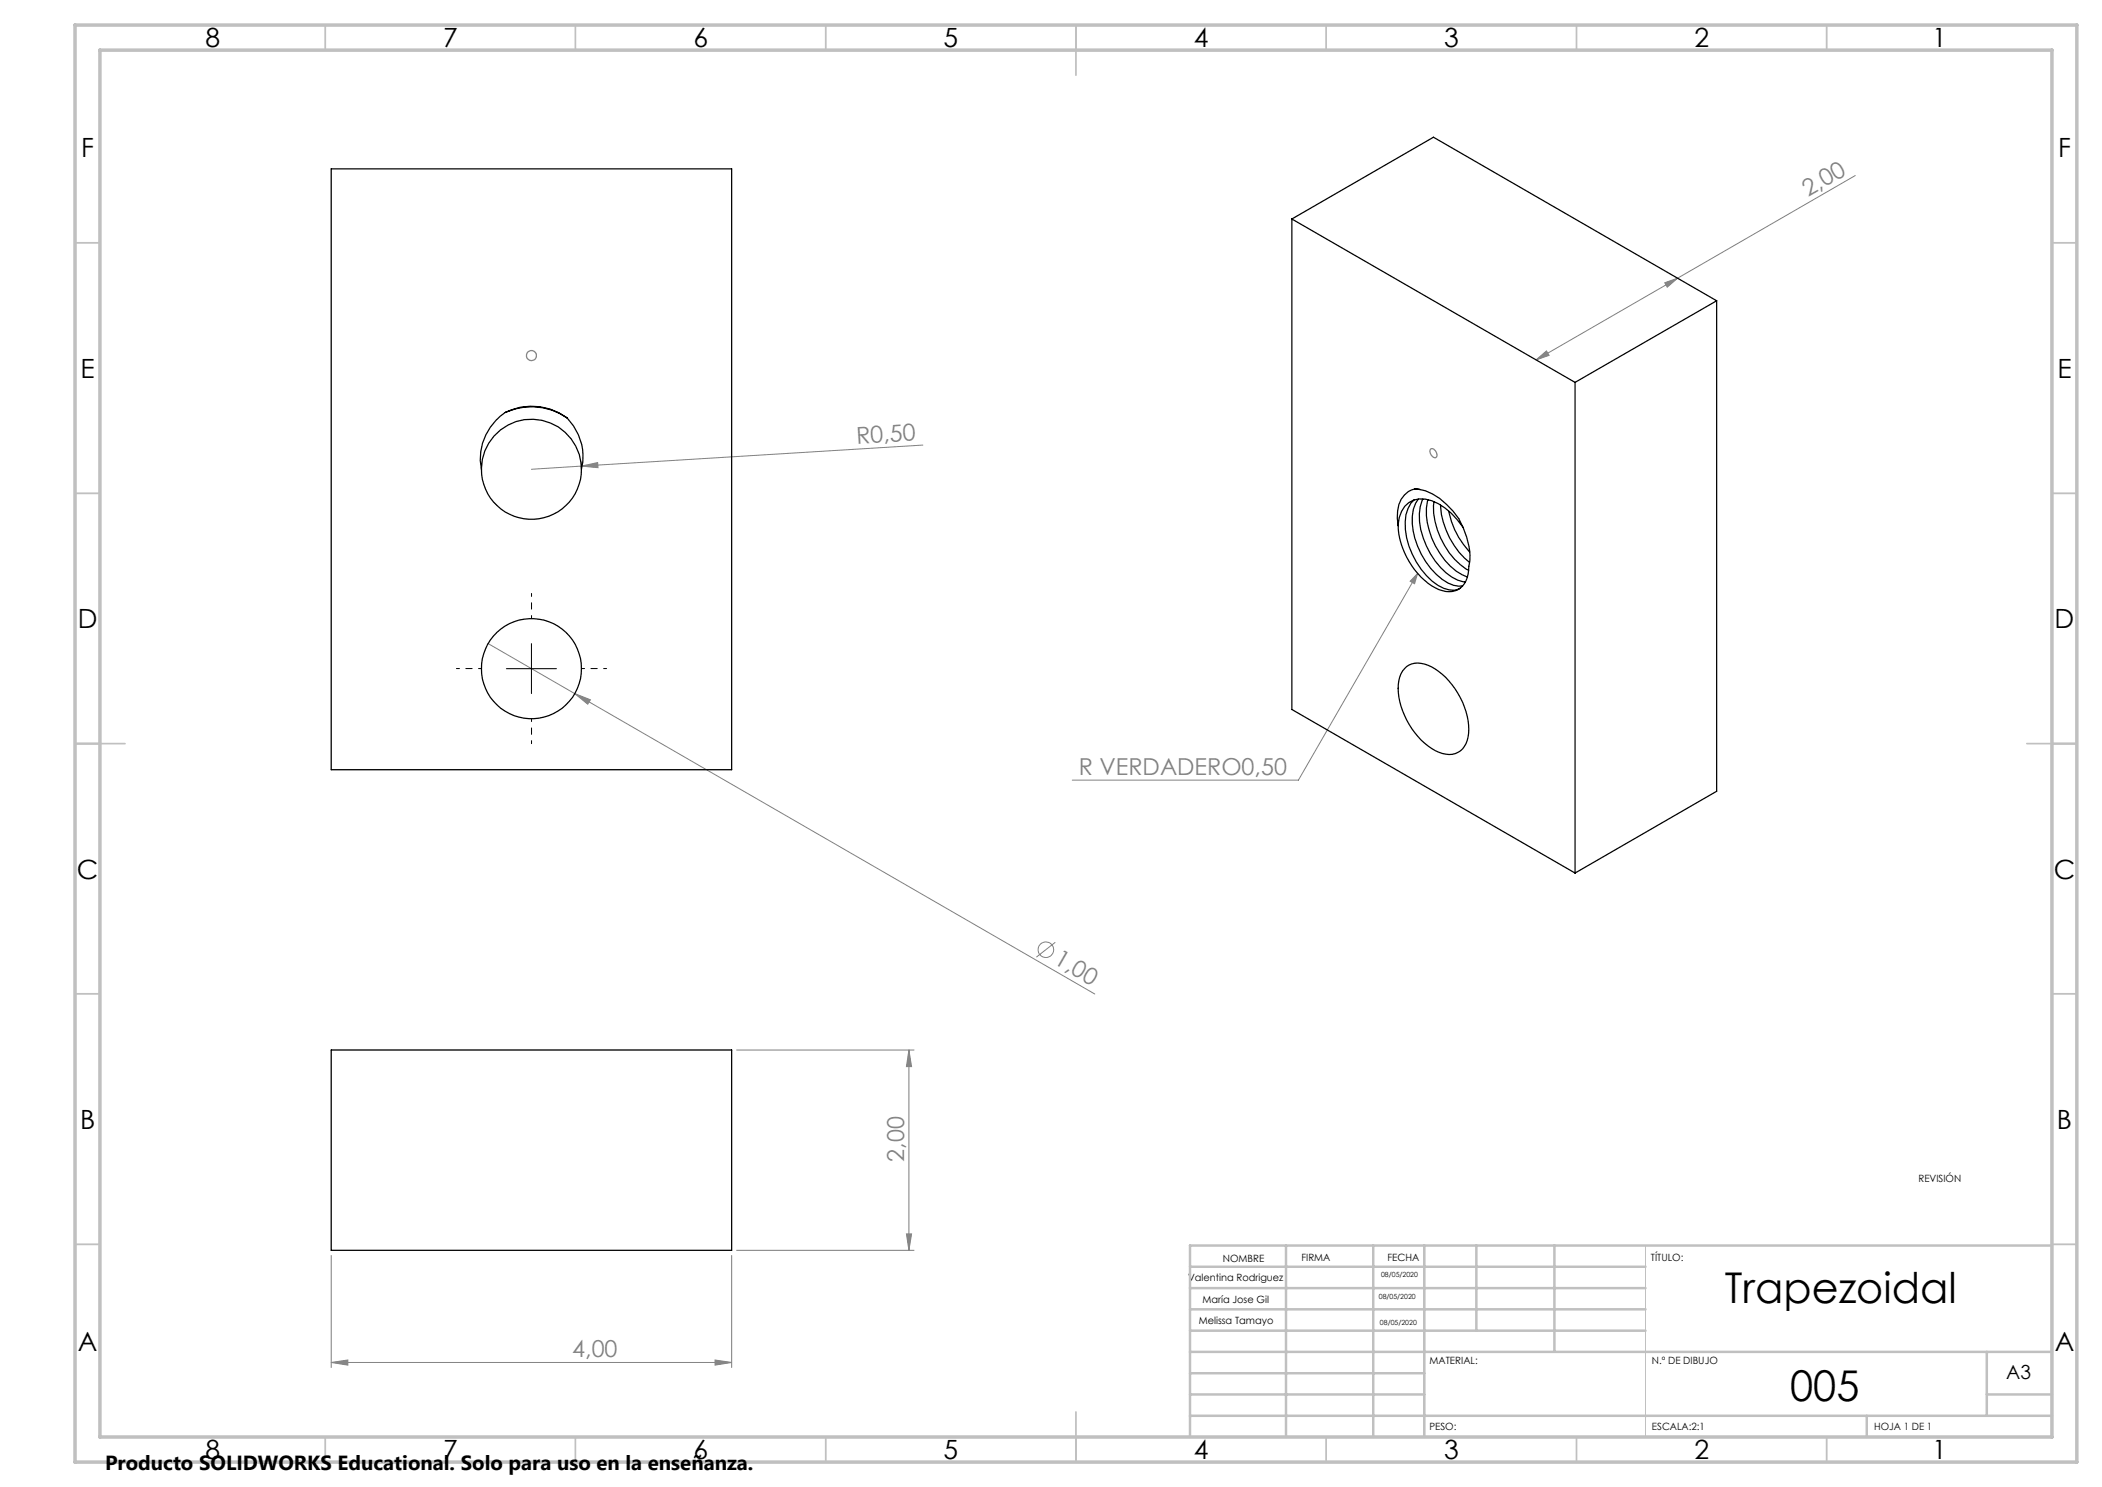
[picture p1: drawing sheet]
<svg xmlns="http://www.w3.org/2000/svg" width="420mm" height="297mm" viewBox="0 0 420 297" stroke-linecap="round" stroke-linejoin="round" font-family="sans-serif">
<g fill="none" stroke="#808080" stroke-width=".2">
<path d="M370.7 35.1l-35.5 20.5M332.6 56.5l2.6-.9-2.1 1.8zM335.2 55.6l-28.3 16.3M306.9 71.9l2.1-1.8 .5 .9zM116.1 92.1v.6M116.2 93.1l3.2-.7 .1 1zM184.4 88.9l-78.2 4.8M283.2 114.5l-.6 2.1-.8-.5zM283.2 114.5l-23.8 41.3h-45.2M97.5 128.5l121.3 70M114.8 138.5l3.2 1.3-.6 .8zM210.9 188.2l-3.8 3"/>
<path d="M147.2 209.7h35.4M181.6 209.7l.5 3.3h-1zM181.6 209.7v40M66.2 250.8v22.4M146.2 250.8v22.4M147.2 249.7h35.4M181.1 246.4h1l-.5 3.3zM66.2 272.1l3.3-.5v1.1zM66.2 272.1h80M142.9 271.6l3.3 .5-3.3 .6z"/>
<circle cx="209" cy="189.7" r="1.55"/>
</g>
<g fill="none" stroke="#808080" stroke-width=".25">
<path d="M285.9 89.7a1.11 1.11 0 0 1 1 .5 1.11 1.11 0 0 1 0 1.2 1.19 1.19 0 0 1-1-1.7z"/>
<circle cx="106.2" cy="71" r="1.01"/>
</g>
<path d="M328.8 248.8v38.2" fill="none" stroke="#c0c0c0" stroke-width=".2"/>
<g fill="none" stroke="#c0c0c0" stroke-width=".35">
<path d="M65 5v5M115 5v5M165 5v5M215 5v10M265 5v5M315 5v5M365 5v5M15 48.5h5M410 48.5h5M15 98.5h5M410 98.5h5M15 148.5h10"/>
<path d="M405 148.5h10M15 198.5h5M410 198.5h5M15 248.5h5M410 248.5h5M65 287v5M115 287v5M165 287v5M215 282v10M265 287v5M315 287v5M365 287v5"/>
</g>
<g fill="none" stroke="#c0c0c0" stroke-width=".5">
<path d="M237.8 257.3h91M237.8 253h91M257 248.8v38.2M274.4 248.8v38.2M284.6 248.8v38.2M295 248.8v17M310.6 248.8v21.2M410 248.8h-172.2v38.2M237.8 265.8h91M237.8 261.5h91M237.8 278.5h46.8M237.8 274.3h46.8"/>
<path d="M237.8 270h172.2M397 278.5h13M397 270v12.8M237.8 282.8h172.2M373 282.8v4.2"/>
</g>
<path d="M15 5h400v287h-400zM20 10h390v277h-390z" fill="none" stroke="#c0c0c0" stroke-width=".7"/>
<path d="M96.2 133.5h-5M106.2 123.5v-5M116.2 133.5h5M106.2 143.5v5" fill="none" stroke="#000" stroke-width=".2" stroke-dasharray="15.2 1.3 1.3 1.3" stroke-dashoffset="14.6"/>
<path d="M101.2 133.6h10M106.2 128.5v10" fill="none" stroke="#000" stroke-width=".2"/>
<g fill="#808080">
<path d="M116.2 93.1l3.2-.7 .1 1z"/>
<path d="M114.8 138.5l3.2 1.3-.6 .8z"/>
<path d="M66.2 272.1l3.3-.5v1.1zM142.9 271.6l3.3 .5-3.3 .6zM283.2 114.5l-1.4 1.6 .8 .5z"/>
<path d="M306.9 71.9l2.1-1.8 .5 .9zM332.6 56.5l2.6-.9-2.1 1.8z"/>
<path d="M181.6 209.7l.5 3.3h-1zM181.1 246.4h1l-.5 3.3z"/>
</g>
<g fill="none" stroke="#000" stroke-width=".25">
<path d="M66.2 33.7h80v120h-80zM258.1 43.7v98l56.6 32.7M258.1 43.7l56.6 32.7M258.1 43.7l28.3-16.3 56.6 32.7M314.7 76.4v98M343 60.1v97.9l-28.3 16.4M343 60.1l-28.3 16.3M101 82.4a11.1 11.1 0 0 0-4.8 11.3M101 82.4a12.5 12.5 0 0 1 12.3 1.1M101 82.4a11.9 11.9 0 0 1 12.3 1.1 10.8 10.8 0 0 1 2.9 10.2 10 10 0 0 1-10 10 10 10 0 0 1-10-10M116.1 93.6a10 10 0 0 0-10-9.9 10 10 0 0 0-9.9 10M282.5 99.9a5.9 5.9 0 0 0-1.7 4.3 15.6 15.6 0 0 0 6.5 12.7 4.3 4.3 0 0 0 4.4 .6"/>
<path d="M282.7 97.6a9.2 9.2 0 0 1 6.3 3.1 14.3 14.3 0 0 1 4.4 13.2 4.2 4.2 0 0 1-3.2 4.2 7.1 7.1 0 0 1-5.5-2.2 15.8 15.8 0 0 1-5.3-10.9M282.7 97.6a4.7 4.7 0 0 0-3.4 4.5l-.1 1.4 .2 1.5M282.7 97.6l1.1 .2M283.4 99.7a9 9 0 0 0-.7 7.8 15.4 15.4 0 0 0 6.6 8.9l1.1 .5 1.1 .2 .7-.1M284.3 99.7a10.1 10.1 0 0 0 .1 7.8 14.3 14.3 0 0 0 6.9 8.4l1.5 .3M285.3 99.8a11.2 11.2 0 0 0 .8 7.7 14.2 14.2 0 0 0 6 7.3l1.1 .4M279.4 105a5.4 5.4 0 0 1 3.1-5.1 6.7 6.7 0 0 1 6.2 1.6 16.2 16.2 0 0 1 3.6 3.8M286.5 100.2a15.2 15.2 0 0 0 5.3 12.6l1.6 1.1M287.8 100.9a16.1 16.1 0 0 0 5.8 11.4M289.5 102.1a16.2 16.2 0 0 0 4.2 8.1M280.6 133.6a4 4 0 0 1 4.8-.7 15 15 0 0 1 8 13.6 4.2 4.2 0 0 1-3.2 4.2 8.5 8.5 0 0 1-6.9-3.6 14.6 14.6 0 0 1-3.8-11.2 4.5 4.5 0 0 1 1.1-2.3zM66.2 209.7h80v40h-80z"/>
<circle cx="106.2" cy="133.5" r="10"/>
</g>
<g font-size="8.5">
<text x="344.7" y="260.3">Trapezoidal</text>
<text x="357.7" y="279.7">005</text>
</g>
<g font-size="5.3">
<text x="41" y="9.5">8</text>
<text x="88.5" y="9.5">7</text>
<text x="138.5" y="9.5">6</text>
<text x="188.5" y="9.5">5</text>
<text x="238.5" y="9.5">4</text>
<text x="288.5" y="9.5">3</text>
<text x="338.5" y="9.5">2</text>
<text x="386" y="9.5">1</text>
<text x="16.2" y="31.3">F</text>
<text x="411.2" y="31.3">F</text>
<text x="16.1" y="75.5">E</text>
<text x="411.1" y="75.5">E</text>
<text x="15.5" y="125.5">D</text>
<text x="410.5" y="125.5">D</text>
<text x="15.4" y="175.5">C</text>
<text x="410.4" y="175.5">C</text>
<text x="16" y="225.5">B</text>
<text x="411" y="225.5">B</text>
<text x="15.5" y="269.8">A</text>
<text x="410.5" y="269.8">A</text>
<text x="41" y="291.5">8</text>
<text x="88.5" y="291.5">7</text>
<text x="138.5" y="291.5">6</text>
<text x="188.5" y="291.5">5</text>
<text x="238.5" y="291.5">4</text>
<text x="288.5" y="291.5">3</text>
<text x="338.5" y="291.5">2</text>
<text x="386" y="291.5">1</text>
</g>
<g font-size="4.7" fill="#808080">
<text x="361.3" y="39.4" transform="rotate(-30 361.3 39.4)">2,00</text>
<text x="171.2" y="88.7" transform="rotate(-4 171.2 88.7)">R0,50</text>
<text x="215.6" y="154.8">R VERDADERO0,50</text>
<text x="210.4" y="192.4" transform="rotate(30 210.4 192.4)">1,00</text>
<text x="180.6" y="232" transform="rotate(-90 180.6 232)">2,00</text>
<text x="114.3" y="271.1">4,00</text>
</g>
<text font-size="4.1" x="21" y="293.7">Producto SOLIDWORKS Educational. Solo para uso en la enseñanza.</text>
<text font-size="3.9" x="400.9" y="275.5">A3</text>
<g font-size="2">
<text x="383.3" y="236.2">REVISIÓN</text>
<text x="244.3" y="252">NOMBRE</text>
<text x="260" y="251.9">FIRMA</text>
<text x="277.2" y="251.9">FECHA</text>
<text x="329.9" y="251.9">TÍTULO:</text>
<text x="237.4" y="255.9">Valentina Rodriguez</text>
<text x="240.3" y="260.3">María Jose Gil</text>
<text x="239.5" y="264.4">Melissa Tamayo</text>
<text x="285.6" y="272.5">MATERIAL:</text>
<text x="330.1" y="272.5">N.º DE DIBUJO</text>
<text x="285.6" y="285.5">PESO:</text>
<text x="330.1" y="285.6">ESCALA:2:1</text>
<text x="374.5" y="285.6">HOJA 1 DE 1</text>
</g>
<g font-size="1.4">
<text x="276" y="255">08/05/2020</text>
<text x="275.5" y="259.5">08/05/2020</text>
<text x="275.7" y="264.6">08/05/2020</text>
</g>
</svg>
